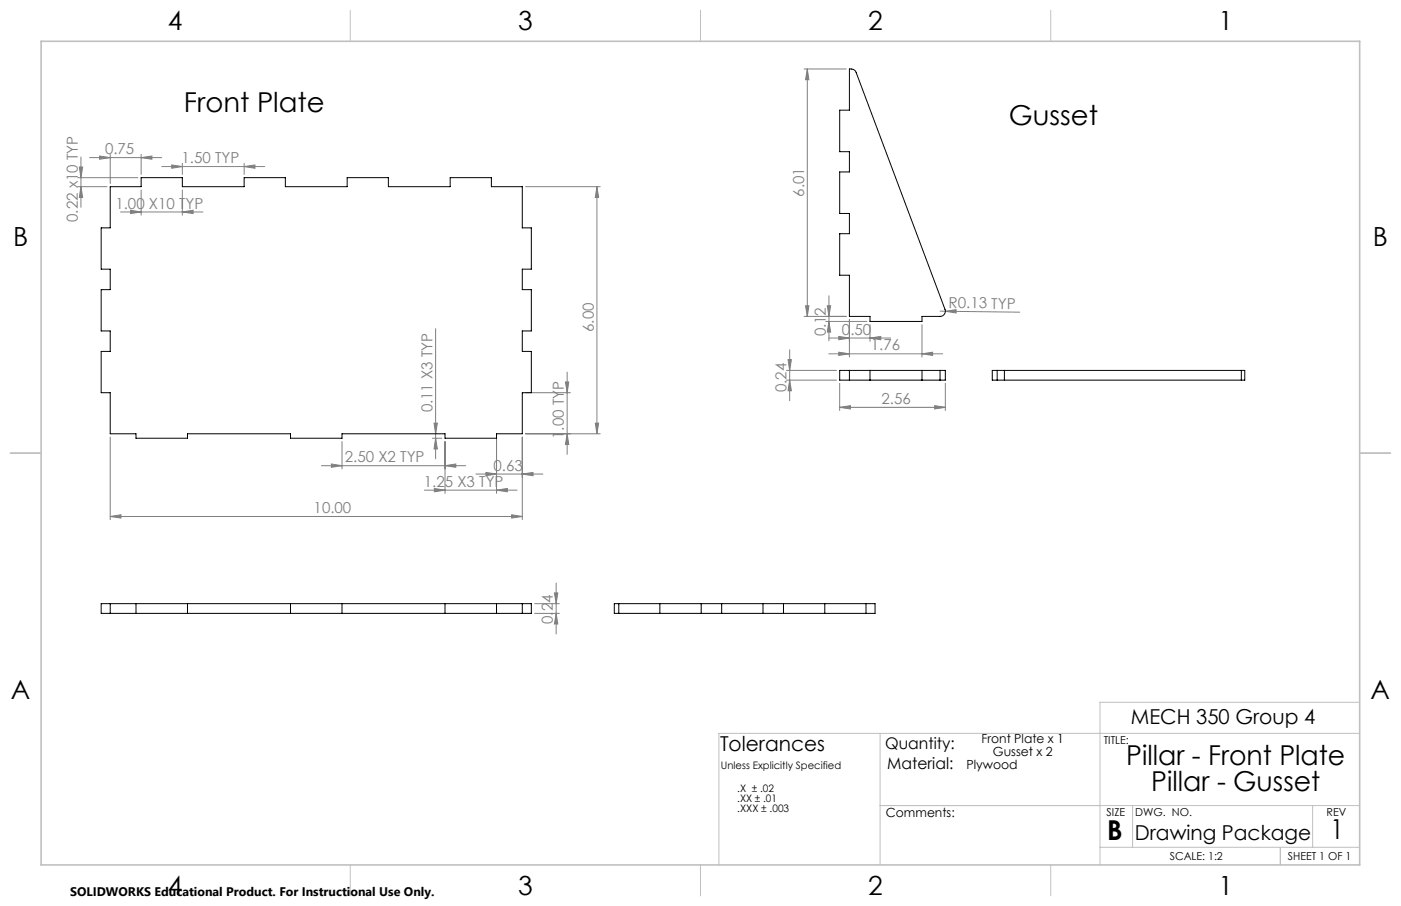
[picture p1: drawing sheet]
<svg xmlns="http://www.w3.org/2000/svg" width="432mm" height="279mm" viewBox="0 0 432 279" stroke-linecap="round" stroke-linejoin="round" font-family="sans-serif">
<g fill="none" stroke="#808080" stroke-width=".31">
<path d="M247.8 21.3h13M248.8 21.3l.5 3.3h-1zM248.8 21.3v76.3M24 57.6h9M24 54.8h18.5M24.4 51.5h1.1l-.6 3.3zM24.9 57.6l.6 3.3h-1.1zM24.9 48.4v15.5M27.6 48.6h22.2M30.7 48.1l3.3 .5-3.3 .5zM34 47.6v9M43.5 48.6l3.3-.5v1z"/>
<path d="M43.5 47.6v6.2M43.5 58.6v7.8M49.8 51.4h31.8M52.9 50.9l3.3 .5-3.3 .5zM56.2 50.4v3.4M56.2 58.6v7.8M75.2 51.4l3.4-.5v1zM75.2 50.4v3.4M162 57.6h23M184 57.6l.5 3.3h-1zM184 57.6v76.2M37.1 65.4h25.4"/>
<path d="M40.2 64.8l3.3 .6-3.3 .5zM56.2 65.4l3.3-.6v1.1zM247.8 97.6h13M248.3 94.3h1l-.5 3.3zM254.5 99.1h12.7M255 94.3h1l-.5 3.3zM255.5 91.2v13.9M255.5 99.1l.5 3.3h-1zM261.8 98.6v11.5M289.7 96h1.7M291.4 96l3.3-.5v1zM291.4 96l22.9 .3"/>
<path d="M134.3 101.4v40.1M174.3 117.8h1l-.5 3.3zM174.8 114.8v25.3M242.4 117.2h15.4M242.4 114.2h15.4M242.9 110.9h1l-.5 3.3zM243.4 117.2l.5 3.3h-1zM243.4 107.9v15.7M255.4 104.2h19.1M255.4 109.1h35.1M258.5 103.8l3.3 .4-3.3 .6zM258.5 108.6l3.3 .5-3.3 .5z"/>
<path d="M258.8 118.2v8.4M268.1 104.2l3.4-.4v1zM268.1 100.1v5.2M284.2 109.1l3.2-.5v1zM284.2 100.1v10M291.4 118.2v8.4M34 134.8v25.5M105.4 136.2v8.4M133.3 135.1h2.9M133.8 130.5h1l-.5 3.3zM134.3 135.1l.5 3.4h-1zM137.2 136.2v16"/>
<path d="M153 134.8v17.4M161 134.8v25.5M162 133.8h23M162 121.1h13.8M174.8 133.8l.5 3.3h-1zM183.5 130.5h1l-.5 3.3zM258.8 125.6l3.3-.5v1zM258.8 125.6h32.6M288.1 125.1l3.3 .5-3.3 .5zM34 159.3l3.3-.6v1.1zM34 159.3h127M99.1 143.6h44.4"/>
<path d="M102.1 143.1l3.3 .5-3.3 .5zM130.8 151.2h28.6M133.9 150.6l3.3 .6-3.3 .5zM137.2 143.6l3.3-.5v1zM146.7 146.2h20.6M149.8 145.7l3.2 .5-3.2 .5zM153 151.2l3.4-.6v1.1zM157.7 158.7l3.3 .6-3.3 .5zM161 146.2l3.3-.5v1zM171.4 179.8v15.7M164.8 189.2h7.6M164.8 186.2h7.6"/>
<path d="M170.9 182.8h1l-.5 3.4zM171.4 189.2l.5 3.2h-1z"/>
</g>
<g fill="none" stroke="#c0c0c0" stroke-width=".31">
<path d="M108 3.2v9.5M215.9 3.2v9.5M323.8 3.2v9.5M3.1 139.7h9.6M419.1 139.7h9.5M419.1 216.6h-80.1v50.1M271.3 226.2v40.5M419.1 226.2h-197.5v40.5M271.3 248.4h147.8M349.1 248.4v12.9M404.6 248.4v12.9M108 266.7v9.6"/>
<path d="M215.9 266.7v9.6M323.8 266.7v9.6M339 261.3h80.1M394.6 261.3v5.4"/>
</g>
<path d="M12.7 12.7h406.4v254h-406.4z" fill="none" stroke="#c0c0c0" stroke-width=".5"/>
<g fill="#808080">
<path d="M291.4 96l3.3-.5v1z"/>
<path d="M157.7 158.7l3.3 .6-3.3 .5zM34 159.3l3.3-.6v1.1zM161 146.2l3.3-.5v1zM149.8 145.7l3.2 .5-3.2 .5zM43.5 48.6l3.3-.5v1zM30.7 48.1l3.3 .5-3.3 .5zM75.2 51.4l3.4-.5v1zM52.9 50.9l3.3 .5-3.3 .5z"/>
<path d="M133.9 150.6l3.3 .6-3.3 .5zM153 151.2l3.4-.6v1.1zM102.1 143.1l3.3 .5-3.3 .5zM137.2 143.6l3.3-.5v1zM258.8 125.6l3.3-.5v1zM288.1 125.1l3.3 .5-3.3 .5zM258.5 103.8l3.3 .4-3.3 .6zM268.1 104.2l3.4-.4v1zM258.5 108.6l3.3 .5-3.3 .5zM284.2 109.1l3.2-.5v1z"/>
<path d="M56.2 65.4l3.3-.6v1.1zM40.2 64.8l3.3 .6-3.3 .5z"/>
<path d="M171.4 189.2l.5 3.2h-1zM170.9 182.8h1l-.5 3.4zM183.5 130.5h1l-.5 3.3zM184 57.6l.5 3.3h-1zM174.8 133.8l.5 3.3h-1zM174.3 117.8h1l-.5 3.3zM24.9 57.6l.6 3.3h-1.1zM24.4 51.5h1.1l-.6 3.3zM243.4 117.2l.5 3.3h-1zM242.9 110.9h1l-.5 3.3z"/>
<path d="M133.8 130.5h1l-.5 3.3zM134.3 135.1l.5 3.4h-1z"/>
<path d="M255 94.3h1l-.5 3.3zM255.5 99.1l.5 3.3h-1z"/>
<path d="M248.8 21.3l.5 3.3h-1zM248.3 94.3h1l-.5 3.3z"/>
</g>
<g fill="none" stroke="#000" stroke-width=".31">
<path d="M261.8 21.3a1.81 1.81 0 0 1 2.1 1.1l27.4 73a1.62 1.62 0 0 1-1.6 2.2h-5.5v1.5h-16.1v-1.5h-6.3v-12.7h-3v-12.8h3v-6.3h-3v-12.8h3v-6.2h-3v-12.8h3zM34 57.6h9.5v-2.8h12.7v2.8h19v-2.8h12.7v2.8h19.1v-2.8h12.7v2.8h19v-2.8h12.7v2.8h9.6v12.7h2.8v12.7h-2.8v6.3h2.8v12.8h-2.8v6.3h2.8v12.7h-2.8v12.7h-8v1.3h-15.8v-1.3h-31.8v1.3h-15.9v-1.3h-31.7v1.3h-15.9v-1.3h-7.9v-12.7h-2.8v-12.7h2.8v-6.3h-2.8v-12.8h2.8v-6.3h-2.8v-12.7h2.8zM261.8 114.2v3M268.1 114.2v3M284.2 114.2v3M289.7 114.2h1.7v3h-1.7M289.7 114.2h-30.9v3h30.9M289.7 114.2v3M307.3 117.2h2.3M307.3 114.2h2.3M307.3 114.2h-1.5v3h1.5M307.3 114.2v3"/>
<path d="M309.6 114.2h73M309.6 117.2h73M309.6 114.2v3M382.6 114.2h1v3h-1M382.6 114.2v3M31.2 186.2h132.6v3h-132.6zM34 186.2v3M41.9 186.2v3M57.8 186.2v3M89.5 186.2v3M105.4 186.2v3M137.2 186.2v3"/>
<path d="M153 186.2v3M161 186.2v3M189.3 186.2h80.4v3h-80.4zM190.7 186.2v3M203.4 186.2v3M216.1 186.2v3M222.4 186.2v3M235.2 186.2v3M241.5 186.2v3M254.2 186.2v3M266.9 186.2v3"/>
</g>
<g font-size="8.5">
<text x="56.6" y="34.6">Front Plate</text>
<text x="311" y="38.7">Gusset</text>
<text x="347.1" y="235.9">Pillar - Front Plate</text>
<text x="354.8" y="244">Pillar - Gusset</text>
<text x="341.3" y="259">B</text>
<text x="410" y="258.9">1</text>
</g>
<g font-size="8.1">
<text x="51.7" y="9.3">4</text>
<text x="159.7" y="9.3">3</text>
<text x="267.6" y="9.3">2</text>
<text x="375.6" y="9.3">1</text>
<text x="4" y="76">B</text>
<text x="423.1" y="76">B</text>
<text x="3.3" y="215.7">A</text>
<text x="422.4" y="215.7">A</text>
<text x="51.7" y="276">4</text>
<text x="159.7" y="276">3</text>
<text x="267.6" y="276">2</text>
<text x="375.6" y="276">1</text>
</g>
<g font-size="6.3">
<text x="348.5" y="223.4">MECH 350 Group 4</text>
<text x="221.9" y="231.8">Tolerances</text>
<text x="349.8" y="259">Drawing Package</text>
</g>
<g font-size="4.9">
<text x="272.8" y="230.9">Quantity:</text>
<text x="273.5" y="237">Material:</text>
</g>
<g font-size="4.7" fill="#808080">
<text x="32.4" y="47.6">0.75</text>
<text x="55.9" y="50.3">1.50 TYP</text>
<text x="35.6" y="64.3">1.00 X10 TYP</text>
<text x="247.8" y="60.6" transform="rotate(-90 247.8 60.6)">6.01</text>
<text x="24" y="68.4" transform="rotate(-90 24 68.4)">0.22 x10 TYP</text>
<text x="292.4" y="95" transform="rotate(1 292.4 95)">R0.13 TYP</text>
<text x="183" y="102.4" transform="rotate(-90 183 102.4)">6.00</text>
<text x="254.5" y="103.8" transform="rotate(-90 254.5 103.8)">0.12</text>
<text x="259.5" y="103.2">0.50</text>
<text x="268.4" y="108.1">1.76</text>
<text x="242.4" y="121" transform="rotate(-90 242.4 121)">0.24</text>
<text x="271.7" y="124.6">2.56</text>
<text x="133.3" y="127.2" transform="rotate(-90 133.3 127.2)">0.11 X3 TYP</text>
<text x="173.8" y="135.4" transform="rotate(-90 173.8 135.4)">1.00 TYP</text>
<text x="106.3" y="142.6">2.50 X2 TYP</text>
<text x="152.1" y="145.2">0.63</text>
<text x="130.6" y="150.1">1.25 X3 TYP</text>
<text x="96.7" y="158.2">10.00</text>
<text x="170.4" y="192.4" transform="rotate(-90 170.4 192.4)">0.24</text>
</g>
<g font-size="3.9">
<text x="302.5" y="229.2">Front Plate x 1</text>
<text x="306" y="233.1">Gusset x 2</text>
<text x="297.9" y="237">Plywood</text>
<text x="273" y="251.9">Comments:</text>
</g>
<text font-size="3.8" x="21.6" y="276.3">SOLIDWORKS Educational Product. For Instructional Use Only.</text>
<g font-size="3.4">
<text x="340.2" y="229.5">TITLE:</text>
<text x="341.1" y="251.6">SIZE</text>
<text x="349.9" y="251.6">DWG. NO.</text>
<text x="408.9" y="251.7">REV</text>
<text x="360.5" y="265.2">SCALE: 1:2</text>
<text x="396.9" y="265.2">SHEET 1 OF 1</text>
</g>
<g font-size="3.2">
<text x="222.2" y="237">Unless Explicitly Specified</text>
<text x="227.2" y="244.1">.X ± .02</text>
<text x="227.2" y="247.3">.XX ± .01</text>
<text x="227.2" y="250.4">.XXX ± .003</text>
</g>
</svg>
